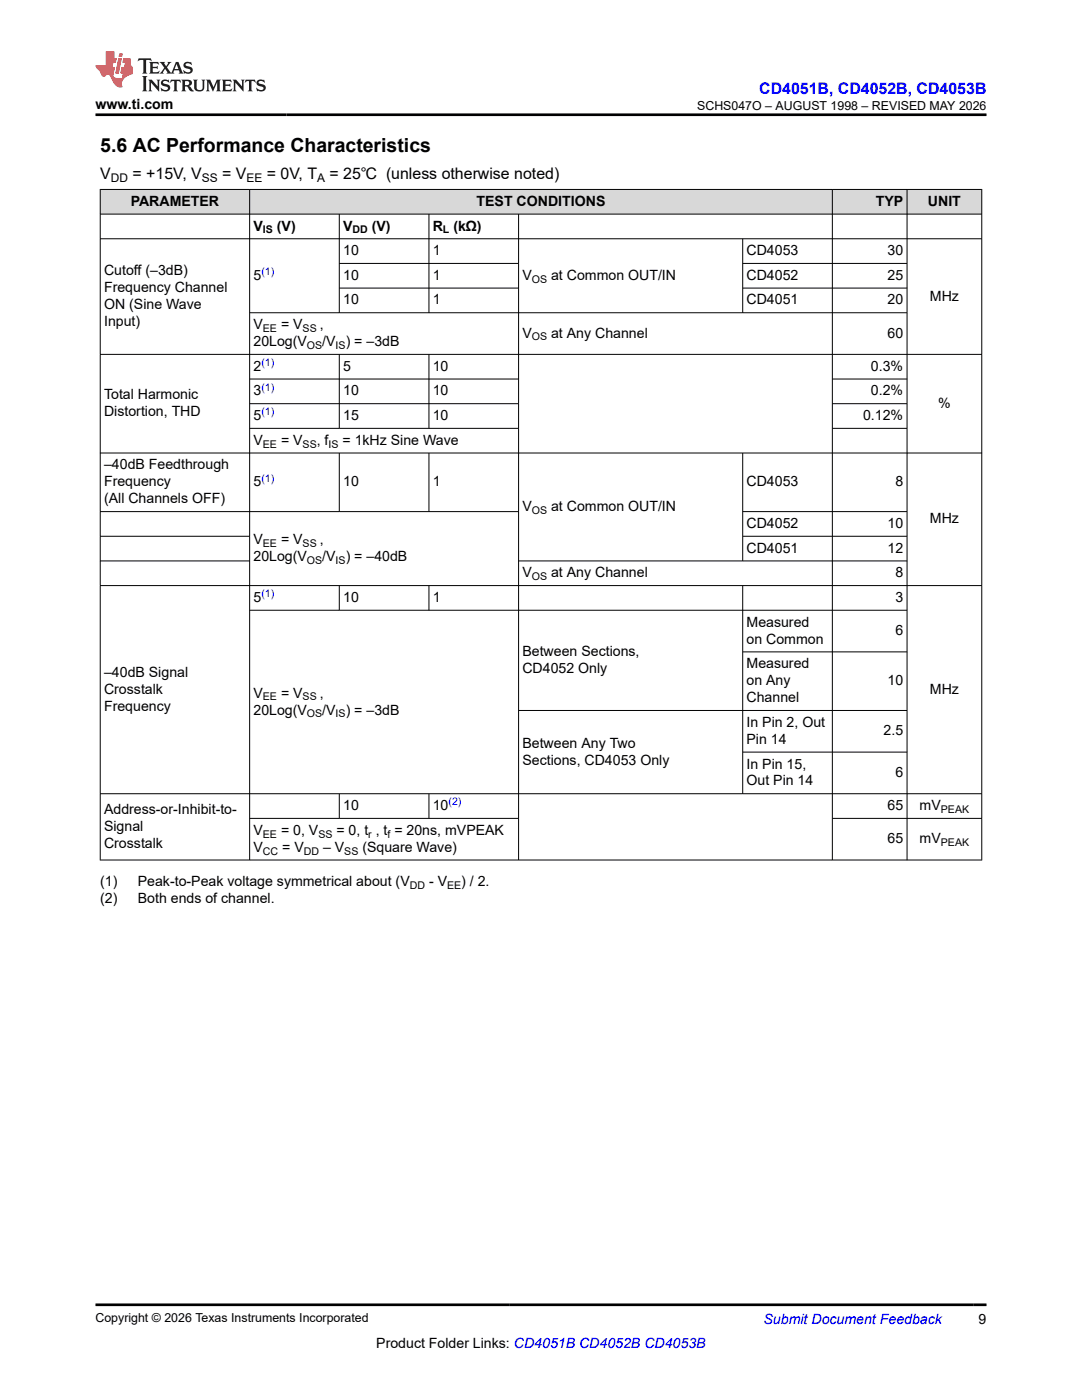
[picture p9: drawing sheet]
<svg xmlns="http://www.w3.org/2000/svg" width="216mm" height="279mm" viewBox="0 0 216 279" stroke-linecap="round" stroke-linejoin="round" font-family="sans-serif">
<g fill="#d8d8d8">
<path d="M20 37.8h175.9v4.9h-175.9z" fill-rule="evenodd"/>
<path d="M20.1 37.9h29.7v4.8h-29.7z" fill-rule="evenodd"/>
<path d="M49.9 37.9h116.1v4.8h-116.1z" fill-rule="evenodd"/>
<path d="M166.1 37.9h14.8v4.8h-14.8z" fill-rule="evenodd"/>
<path d="M181.1 37.9h14.7v4.8h-14.7z" fill-rule="evenodd"/>
</g>
<g fill="none" stroke="#000" stroke-width=".2">
<path d="M19.9 37.8h176.1M20 37.7v134M49.8 37.7v134M166.1 37.7v134M181 37.7v134M195.9 37.7v134M19.9 42.7h176.1M19.9 47.7h176.1M67.7 42.7v19.8M67.7 52.6h35.8M67.7 57.5h35.8M85.6 42.7v19.8"/>
<path d="M103.5 42.7v129M148.2 52.6h32.9M148.2 47.7v14.8M148.2 57.5h32.9M19.9 70.7h176.1M49.8 75.6h53.7M67.7 70.7v14.8M85.6 70.7v14.8M166.1 75.6h15M181.1 62.4h-131.3M19.9 90.4h176.1M49.8 80.6h53.7"/>
<path d="M49.8 85.5h53.7M67.7 90.4v11.8M85.6 90.4v11.8M148.2 90.4v21.6M166.1 80.6h15M166.1 85.5h15M19.9 102.1h83.6M19.9 111.9h30M19.9 116.9h176.1M19.9 107h30M67.7 116.9v4.9M85.6 116.9v4.9"/>
<path d="M148.2 116.9v41.6M148.2 102.1h32.9M148.2 107h32.9M181.1 111.9h-77.6M49.8 121.8h131.3M148.2 130.1h32.9M19.9 158.4h176.1M67.7 158.4v5M85.6 158.4v5M148.2 150.1h32.9M181.1 141.8h-77.6M19.9 171.6h176.1"/>
<path d="M49.8 163.3h53.7M166.1 163.3h29.9"/>
</g>
<path d="M27.7 11.6l-.2 .6 .5-.2h.6v.1v2.2l-.2 .4h1l-.2-.4v-2.2v-.1h.5l.5 .2-.1-.6zM29.8 12.4l.2 .3v1.6l-.2 .4h1.9l.1-.6a1.08 1.08 0 0 1-1.3 .2v-.7h.6l.4 .2v-.7l-.4 .2h-.6v-.5l.2-.2a1 1 0 0 1 1 .3l-.1-.5zM31.8 12.4l1 1.1-1 1.2h.9l-.2-.2 .4-.8 .5 .8-.2 .2h1.6l-.2-.2 .1-.5h1l.1 .5-.1 .2h.9l-.2-.4-.8-1.9h-.5l-1 2.1-.8-1.1 .9-1h-.8l.2 .2-.5 .6-.3-.6 .1-.2zM35.2 12.8l.4 1h-.8zM36.8 12.5a.65 .65 0 0 0-.2 .7 .65 .65 0 0 0 .6 .5l.7 .1 .1 .3a.79 .79 0 0 1-.7 .4 .79 .79 0 0 1-.7-.5l.1 .7 .2-.1a.93 .93 0 0 0 1.1 0 .93 .93 0 0 0 .4-.9 1.46 1.46 0 0 0-1.2-.6l-.1-.3a1.09 1.09 0 0 1 1.2 .2l-.2-.6-.1 .1-.6-.2zM28.4 15.2l.2 .4v2.2l-.2 .4h1l-.2-.4v-2.2l.2-.4zM29.6 15.9l.2 .4v1.5l-.2 .4h.8l-.3-.4v-1.3l1.7 1.8v-2l.2-.4h-.8l.2 .2 .1 1.1-1.2-1.3zM32.3 16a.65 .65 0 0 0-.2 .8 .65 .65 0 0 0 .7 .4l.6 .2 .1 .2a.79 .79 0 0 1-.7 .4 .79 .79 0 0 1-.7-.5l.1 .7 .2-.1a.93 .93 0 0 0 1.1 .1 .93 .93 0 0 0 .4-1 1.46 1.46 0 0 0-1.2-.5l-.1-.4a1.09 1.09 0 0 1 1.2 .2l-.2-.6-.1 .1-.6-.1zM34.1 15.9l-.1 .6a.63 .63 0 0 1 .7-.3l.1 1.6-.3 .4h1l-.2-.4v-1.6a.66 .66 0 0 1 .8 .3l-.1-.6zM36.2 15.9l.2 .4v1.5l-.2 .4h.9l-.2-.2v-.7h.5l.1 .2a.79 .79 0 0 0 1.2 .6l-1-.9a.61 .61 0 0 0 .6-.6 .61 .61 0 0 0-.5-.7zM36.9 16.2h.2a.47 .47 0 0 1 .5 .1 .47 .47 0 0 1 .1 .5l-.2 .1-.6 .1zM38.5 15.9l.2 .2a2.27 2.27 0 0 0 .4 2 1.04 1.04 0 0 0 1.7-.7v-1.3l.2-.2h-.8l.2 .4v1.1a.6 .6 0 0 1-.6 .6 .6 .6 0 0 1-.6-.6v-1.1l.3-.4zM41.1 15.9l.2 .4v1.5l-.2 .4h.7l-.2-.4v-1.4l.9 1.9 .8-1.9v1.4l-.2 .4h1l-.3-.4v-1.5l.3-.4h-.8l-.7 1.5-.7-1.5zM44.3 15.9l.2 .4v1.5l-.2 .4h1.9l.1-.6a1.09 1.09 0 0 1-1.3 .2v-.7h.6l.4 .2v-.6l-.4 .2h-.6v-.6l.2-.1a1.01 1.01 0 0 1 1 .3l-.1-.6zM46.4 15.9l.3 .4v1.5l-.3 .4h.8l-.2-.4v-1.3l1.6 1.8v-2l.2-.4h-.7l.2 .2v1.1l-1.2-1.3zM49 15.9l-.1 .6a.63 .63 0 0 1 .8-.3v1.6l-.3 .4h1l-.2-.4v-1.6a.66 .66 0 0 1 .8 .3l-.1-.6zM51.4 16a.65 .65 0 0 0-.2 .8 .65 .65 0 0 0 .6 .4l.6 .2 .2 .2a.79 .79 0 0 1-.8 .4 .79 .79 0 0 1-.6-.5l.1 .7 .2-.1a.93 .93 0 0 0 1 .1 .93 .93 0 0 0 .5-1 1.46 1.46 0 0 0-1.3-.5l-.1-.4a1.09 1.09 0 0 1 1.3 .2l-.2-.6-.2 .1-.5-.1z" fill="#231f20"/>
<path d="M21.1 10.3v2.7h-2.1l.1 .4 .9 1a.95 .95 0 0 0 .9 .9 .59 .59 0 0 1 .6-.4 .59 .59 0 0 1 .5 .3l.4 .8a1.59 1.59 0 0 0 2.1 1.4 1.61 1.61 0 0 1 1-2.3l1-.3-.1-1.5a1.59 1.59 0 0 1-.4-1.7h-1.4l-.2 .9h.5l-.1 .9h-.5l-.2 .9v.3l.4 .1-.2 .9h-.6a.73 .73 0 0 1-1.1-.7l.3-1.5h-.5l.2-.9h.5l.2-.9h-.5v-1.3zM23.6 11.6l-.6 3.1h.7l.6-3.1zM23.8 10.7l-.1 .6h.7l.1-.6z" fill="#ed1c24"/>
<path d="M19 22.9h177.8M19 260.4h177.8" fill="none" stroke="#000" stroke-width=".53"/>
<text font-size="3.9" x="20" y="30.3">5.6 AC Performance Characteristics</text>
<text font-size="3.2" fill="#00f" x="151.5" y="18.7">CD4051B, CD4052B, CD4053B</text>
<g font-size="3.2">
<text x="20" y="35.7">V</text>
<text x="26.4" y="35.7">= +15V, V</text>
<text x="44.3" y="35.7">= V</text>
<text x="53.2" y="35.7">= 0V, T</text>
<text x="65.7" y="35.7">= 25℃ (unless otherwise noted)</text>
</g>
<g font-size="2.8">
<text x="19" y="21.8">www.ti.com</text>
<text x="26.1" y="41.1">PARAMETER</text>
<text x="95.1" y="41.1">TEST CONDITIONS</text>
<text x="174.7" y="41.1">TYP</text>
<text x="185.2" y="41.1">UNIT</text>
<text x="50.6" y="46">V</text>
<text x="55.2" y="46">(V)</text>
<text x="68.5" y="46">V</text>
<text x="74.2" y="46">(V)</text>
<text x="86.4" y="46">R</text>
<text x="90.5" y="46">(kΩ)</text>
<text x="68.5" y="50.9">10</text>
<text x="86.4" y="50.9">1</text>
<text x="149" y="50.9">CD4053</text>
<text x="177.1" y="50.9">30</text>
<text x="20.8" y="54.9">Cutoff (–3dB)</text>
<text x="20.8" y="58.3">Frequency Channel</text>
<text x="50.6" y="55.8">5</text>
<text x="68.5" y="55.8">10</text>
<text x="86.4" y="55.8">1</text>
<text x="104.2" y="55.8">V</text>
<text x="110" y="55.8">at Common OUT/IN</text>
<text x="149" y="55.8">CD4052</text>
<text x="177.1" y="55.8">25</text>
<text x="20.8" y="61.7">ON (Sine Wave</text>
<text x="20.8" y="65.1">Input)</text>
<text x="50.6" y="65.7">V</text>
<text x="56.1" y="65.7">= V</text>
<text x="63.8" y="65.7">,</text>
<text x="68.5" y="60.8">10</text>
<text x="86.4" y="60.8">1</text>
<text x="149" y="60.8">CD4051</text>
<text x="177.1" y="60.8">20</text>
<text x="185.5" y="60">MHz</text>
<text x="50.6" y="69.1">20Log(V</text>
<text x="64.3" y="69.1">/V</text>
<text x="69" y="69.1">) = –3dB</text>
<text x="104.2" y="67.4">V</text>
<text x="110" y="67.4">at Any Channel</text>
<text x="177.1" y="67.4">60</text>
<text x="50.6" y="74">2</text>
<text x="68.5" y="74">5</text>
<text x="86.4" y="74">10</text>
<text x="173.8" y="74">0.3%</text>
<text x="20.8" y="79.7">Total Harmonic</text>
<text x="20.8" y="83.1">Distortion, THD</text>
<text x="50.6" y="78.9">3</text>
<text x="50.6" y="83.8">5</text>
<text x="68.5" y="78.9">10</text>
<text x="68.5" y="83.8">15</text>
<text x="86.4" y="78.9">10</text>
<text x="86.4" y="83.8">10</text>
<text x="172.2" y="83.8">0.12%</text>
<text x="173.8" y="78.9">0.2%</text>
<text x="187.2" y="81.4">%</text>
<text x="50.6" y="88.8">V</text>
<text x="56.1" y="88.8">= V</text>
<text x="63.2" y="88.8">, f</text>
<text x="68.3" y="88.8">= 1kHz Sine Wave</text>
<text x="20.8" y="93.7">–40dB Feedthrough</text>
<text x="20.8" y="97.1">Frequency</text>
<text x="20.8" y="100.5">(All Channels OFF)</text>
<text x="50.6" y="97.1">5</text>
<text x="68.5" y="97.1">10</text>
<text x="86.4" y="97.1">1</text>
<text x="104.2" y="102">V</text>
<text x="110" y="102">at Common OUT/IN</text>
<text x="149" y="97.1">CD4053</text>
<text x="178.7" y="97.1">8</text>
<text x="149" y="105.4">CD4052</text>
<text x="177.1" y="105.4">10</text>
<text x="185.5" y="104.5">MHz</text>
<text x="50.6" y="112">20Log(V</text>
<text x="50.6" y="108.6">V</text>
<text x="56.1" y="108.6">= V</text>
<text x="63.8" y="108.6">,</text>
<text x="64.3" y="112">/V</text>
<text x="69" y="112">) = –40dB</text>
<text x="149" y="110.3">CD4051</text>
<text x="177.1" y="110.3">12</text>
<text x="104.2" y="115.2">V</text>
<text x="110" y="115.2">at Any Channel</text>
<text x="178.7" y="115.2">8</text>
<text x="50.6" y="120.1">5</text>
<text x="68.5" y="120.1">10</text>
<text x="86.4" y="120.1">1</text>
<text x="149" y="125.1">Measured</text>
<text x="178.7" y="120.1">3</text>
<text x="104.2" y="130.9">Between Sections,</text>
<text x="149" y="128.4">on Common</text>
<text x="178.7" y="126.8">6</text>
<text x="20.8" y="135.1">–40dB Signal</text>
<text x="104.2" y="134.3">CD4052 Only</text>
<text x="149" y="133.4">Measured</text>
<text x="149" y="136.8">on Any</text>
<text x="177.1" y="136.8">10</text>
<text x="20.8" y="138.4">Crosstalk</text>
<text x="20.8" y="141.8">Frequency</text>
<text x="50.6" y="142.6">20Log(V</text>
<text x="50.6" y="139.2">V</text>
<text x="56.1" y="139.2">= V</text>
<text x="63.8" y="139.2">,</text>
<text x="64.3" y="142.6">/V</text>
<text x="69" y="142.6">) = –3dB</text>
<text x="149" y="140.1">Channel</text>
<text x="185.5" y="138.4">MHz</text>
<text x="104.2" y="149.2">Between Any Two</text>
<text x="149" y="145.1">In Pin 2, Out</text>
<text x="149" y="148.5">Pin 14</text>
<text x="176.3" y="146.8">2.5</text>
<text x="104.2" y="152.6">Sections, CD4053 Only</text>
<text x="149" y="153.4">In Pin 15,</text>
<text x="178.7" y="155.1">6</text>
<text x="68.5" y="161.7">10</text>
<text x="86.4" y="161.7">10</text>
<text x="149" y="156.8">Out Pin 14</text>
<text x="177.1" y="161.7">65</text>
<text x="183.5" y="161.7">mV</text>
<text x="20.8" y="162.4">Address-or-Inhibit-to-</text>
<text x="20.8" y="165.8">Signal</text>
<text x="50.6" y="166.6">V</text>
<text x="56.1" y="166.6">= 0, V</text>
<text x="67.1" y="166.6">= 0, t , t = 20ns, mVPEAK</text>
<text x="20.8" y="169.2">Crosstalk</text>
<text x="50.6" y="170">V</text>
<text x="56.3" y="170">= V</text>
<text x="64.5" y="170">– V</text>
<text x="72.3" y="170">(Square Wave)</text>
<text x="177.1" y="168.3">65</text>
<text x="183.5" y="168.3">mV</text>
<text x="20" y="176.8">(1)</text>
<text x="27.5" y="176.8">Peak-to-Peak voltage symmetrical about (V</text>
<text x="85.6" y="176.8">- V</text>
<text x="92" y="176.8">) / 2.</text>
<text x="20" y="180.2">(2)</text>
<text x="27.5" y="180.2">Both ends of channel.</text>
<text x="75.1" y="269">Product Folder Links: CD4051B CD4052B CD4053B</text>
<text x="195.3" y="264.2">9</text>
</g>
<text font-size="2.8" fill="#00f" x="152.4" y="264.2">Submit Document Feedback</text>
<g font-size="2.5">
<text x="139.1" y="21.9">SCHS047O – AUGUST 1998 – REVISED MAY 2026</text>
<text x="19" y="263.9">Copyright © 2026 Texas Instruments Incorporated</text>
</g>
<g font-size="2.4">
<text x="22.1" y="36.3">DD</text>
<text x="40.3" y="36.3">SS</text>
<text x="49.2" y="36.3">EE</text>
<text x="63.3" y="36.3">A</text>
</g>
<g font-size="2.1">
<text x="52.5" y="46.6">IS</text>
<text x="70.4" y="46.6">DD</text>
<text x="88.4" y="46.6">L</text>
<text x="106.1" y="56.4">OS</text>
<text x="52.5" y="66.3">EE</text>
<text x="60.4" y="66.3">SS</text>
<text x="61.3" y="69.6">OS</text>
<text x="67" y="69.6">IS</text>
<text x="106.1" y="67.9">OS</text>
<text x="52.5" y="89.3">EE</text>
<text x="60.4" y="89.3">SS</text>
<text x="65.6" y="89.3">IS</text>
<text x="106.1" y="102.6">OS</text>
<text x="52.5" y="109.2">EE</text>
<text x="60.4" y="109.2">SS</text>
<text x="61.3" y="112.6">OS</text>
<text x="67" y="112.6">IS</text>
<text x="106.1" y="115.8">OS</text>
<text x="52.5" y="139.8">EE</text>
<text x="60.4" y="139.8">SS</text>
<text x="61.3" y="143.2">OS</text>
<text x="67" y="143.2">IS</text>
<text x="52.5" y="167.2">EE</text>
<text x="63.5" y="167.2">SS</text>
<text x="73.5" y="167.2">r</text>
<text x="77.3" y="167.2">f</text>
<text x="187.7" y="162.2">PEAK</text>
<text x="52.5" y="170.6">CC</text>
<text x="60.6" y="170.6">DD</text>
<text x="68.7" y="170.6">SS</text>
<text x="187.7" y="168.9">PEAK</text>
<text x="81.8" y="177.4">DD</text>
<text x="89.2" y="177.4">EE</text>
</g>
<g font-size="2.1" fill="#00f">
<text x="52.2" y="54.9">(1)</text>
<text x="52.2" y="73.1">(1)</text>
<text x="52.2" y="78">(1)</text>
<text x="52.2" y="82.9">(1)</text>
<text x="52.2" y="96.1">(1)</text>
<text x="52.2" y="119.2">(1)</text>
<text x="89.5" y="160.7">(2)</text>
</g>
</svg>
